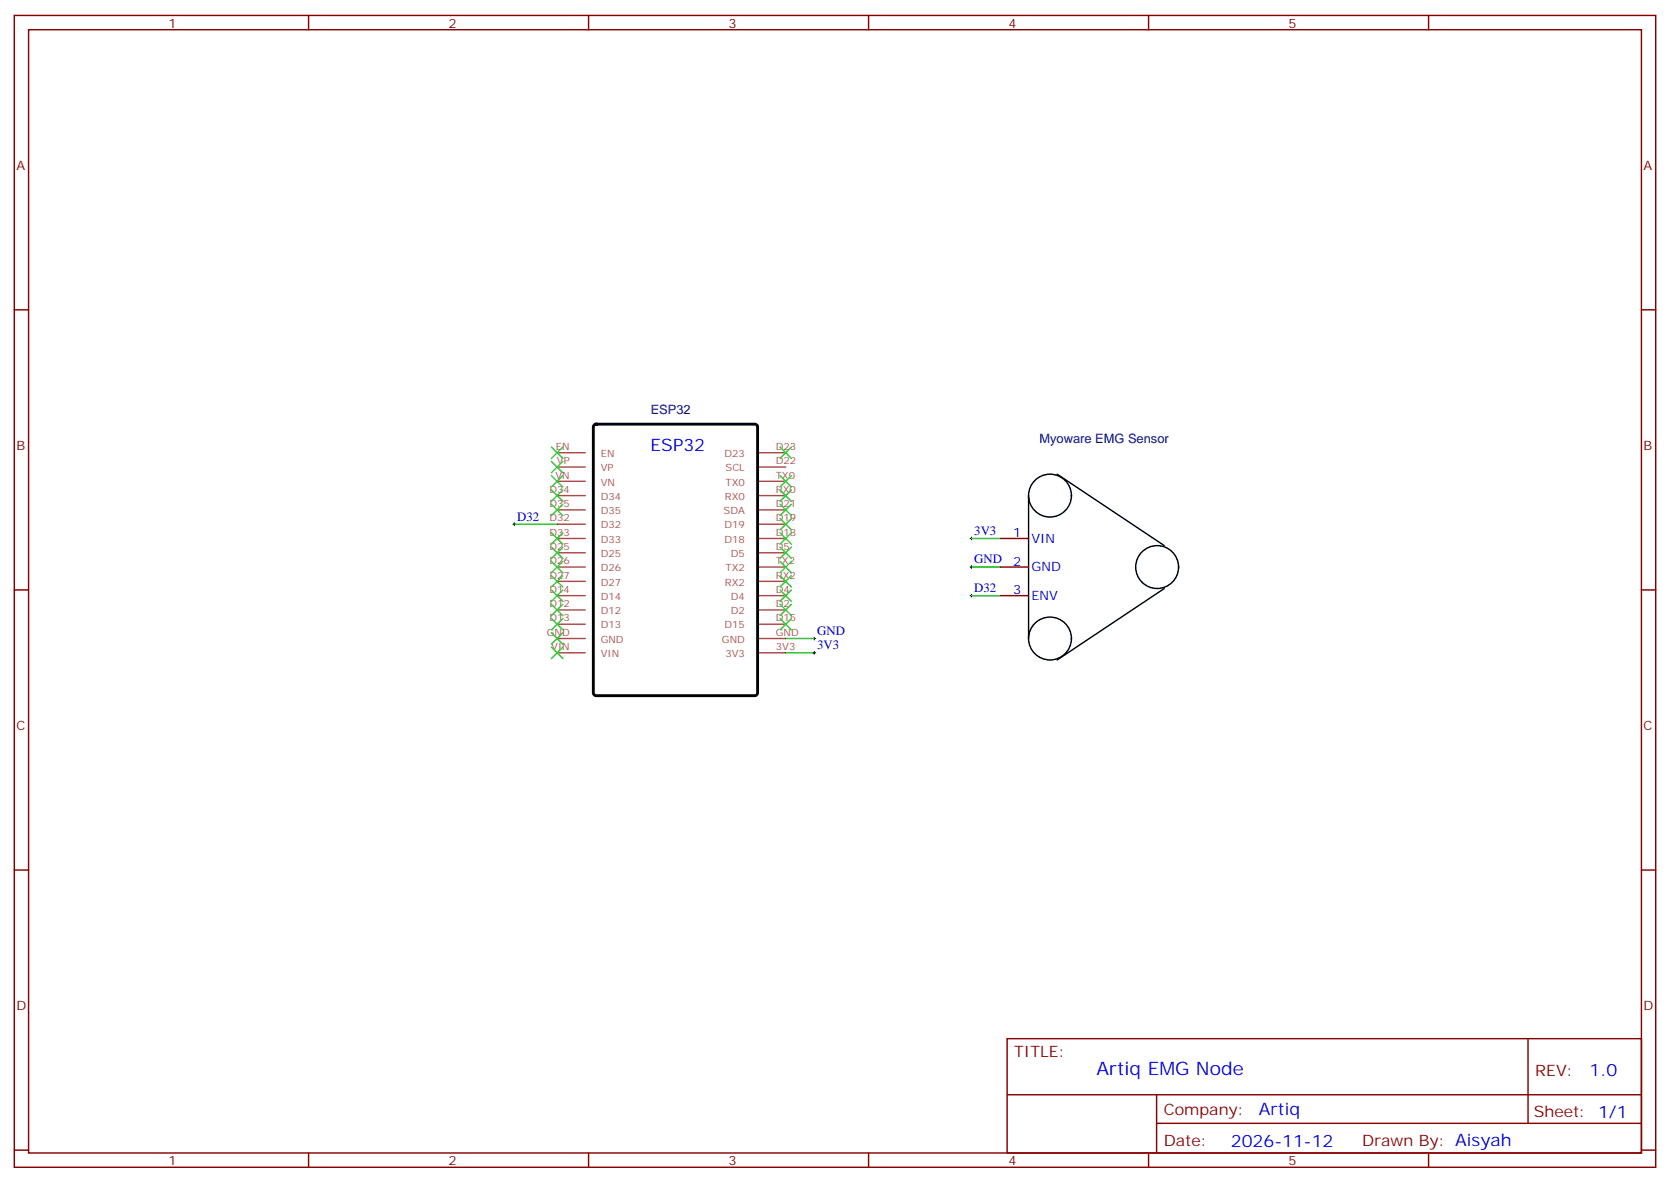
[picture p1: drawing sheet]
<svg xmlns="http://www.w3.org/2000/svg" width="412mm" height="292mm" viewBox="0 0 412 292" stroke-linecap="round" stroke-linejoin="round" font-family="sans-serif">
<g fill="none" stroke="#870000" stroke-width=".35">
<path d="M3.5 3.8h405.4v284.3h-405.4zM7.1 7.3h398.2v277.3h-398.2zM76.2 3.8v3.5M145.3 3.8v3.5M214.5 3.8v3.5M283.6 3.8v3.5M352.8 3.8v3.5M3.5 76.5h3.6M405.3 76.5h3.6M246.9 132.9h7.1M246.9 140h7.1M3.5 145.6h3.6"/>
<path d="M246.9 147h7.1M405.3 145.6h3.6M3.5 214.8h3.6M405.3 214.8h3.6M248.7 256.4h156.6v28.2h-156.6zM377.3 256.4v20.9M248.7 270.2h156.5M285.6 277.3h119.6M285.6 270.2v14.2M3.5 283.9h3.6M76.2 284.6v3.5M145.3 284.6v3.5"/>
<path d="M214.5 284.6v3.5M283.6 284.6v3.5M352.8 284.6v3.5M405.3 283.9h3.6"/>
</g>
<g fill="none" stroke="#a64a4a" stroke-width=".35">
<path d="M137.6 118.8h6.9M137.6 115.3h6.9M137.6 111.8h6.9M187.1 118.8h6.9M187.1 115.3h6.9M187.1 111.8h6.9M137.6 140h6.9M137.6 136.5h6.9M137.6 132.9h6.9M137.6 129.4h6.9M137.6 125.9h6.9M137.6 122.3h6.9"/>
<path d="M187.1 140h6.9M187.1 136.5h6.9M187.1 132.9h6.9M187.1 129.4h6.9M187.1 125.9h6.9M187.1 122.3h6.9M137.6 157.6h6.9M137.6 154.1h6.9M137.6 150.6h6.9M137.6 147h6.9M137.6 143.5h6.9M187.1 157.6h6.9"/>
<path d="M187.1 154.1h6.9M187.1 150.6h6.9M187.1 147h6.9M187.1 143.5h6.9M137.6 161.1h6.9M187.1 161.1h6.9"/>
</g>
<path d="M146.8 104.9l.4-.2h39.2a.71 .71 0 0 1 .7 .7v65.6a.76 .76 0 0 1-.7 .7h-39.2a.76 .76 0 0 1-.7-.7v-65.6z" fill="none" stroke="#000" stroke-width=".71"/>
<g fill="none" stroke="#000" stroke-width=".35">
<path d="M261.1 117.1l26.4 17.6M254 122.3v35.3M287.5 145.3l-26.4 17.6"/>
<circle cx="259.3" cy="122.3" r="5.3"/>
<circle cx="285.7" cy="140" r="5.3"/>
<circle cx="259.3" cy="157.6" r="5.3"/>
</g>
<path d="M126.6 129.4h.8M127 129v.8M239.5 132.9h.7M239.5 140h.7M239.9 132.6v.7M239.9 139.6v.7M200.7 157.6h.7M201.1 157.3v.7M239.5 147h.7M239.9 146.7v.7M200.7 161.1h.7M201.1 160.8v.7" fill="none" stroke="#000" stroke-width=".25"/>
<path d="M127 129.4h10.6M239.9 132.9h7M239.9 140h7M194 157.6h7.1M239.9 147h7M194 161.1h7.1" fill="none" stroke="#008700" stroke-width=".35"/>
<g fill="none" stroke="#3c3" stroke-width=".35">
<path d="M136.2 110.3l2.8 2.9M136.2 113.9l2.8 2.8M136.2 117.4l2.8 2.8M139 110.3l-2.8 2.9M139 113.9l-2.8 2.8M139 117.4l-2.8 2.8M192.6 110.3l2.8 2.9M192.6 117.4l2.8 2.8M195.4 110.3l-2.8 2.9M195.4 117.4l-2.8 2.8M136.2 120.9l2.8 2.9M136.2 124.5l2.8 2.8"/>
<path d="M136.2 131.5l2.8 2.8M136.2 135l2.8 2.9M136.2 138.6l2.8 2.8M139 120.9l-2.8 2.9M139 124.5l-2.8 2.8M139 131.5l-2.8 2.8M139 135l-2.8 2.9M139 138.6l-2.8 2.8M192.6 120.9l2.8 2.9M192.6 124.5l2.8 2.8M192.6 128l2.8 2.8M192.6 131.5l2.8 2.8"/>
<path d="M192.6 135l2.8 2.9M192.6 138.6l2.8 2.8M195.4 120.9l-2.8 2.9M195.4 124.5l-2.8 2.8M195.4 128l-2.8 2.8M195.4 131.5l-2.8 2.8M195.4 135l-2.8 2.9M195.4 138.6l-2.8 2.8M136.2 142.1l2.8 2.8M136.2 145.6l2.8 2.8M136.2 149.2l2.8 2.8M136.2 156.2l2.8 2.8"/>
<path d="M136.2 159.7l2.8 2.9M136.2 152.7l2.8 2.8M139 142.1l-2.8 2.8M139 145.6l-2.8 2.8M139 149.2l-2.8 2.8M139 156.2l-2.8 2.8M139 159.7l-2.8 2.9M139 152.7l-2.8 2.8M192.6 142.1l2.8 2.8M192.6 145.6l2.8 2.8M192.6 149.2l2.8 2.8M192.6 152.7l2.8 2.8"/>
<path d="M195.4 142.1l-2.8 2.8M195.4 145.6l-2.8 2.8M195.4 149.2l-2.8 2.8M195.4 152.7l-2.8 2.8"/>
</g>
<text font-size="4.6" fill="#00f" x="270.8" y="265.4">Artiq EMG Node</text>
<g font-size="4.2" fill="#00f">
<text x="160.6" y="111.3">ESP32</text>
<text x="392.5" y="265.7">1.0</text>
<text x="310.9" y="275.2">Artiq</text>
<text x="304" y="283">2026-11-12</text>
</g>
<g font-size="3.9" fill="#800">
<text x="250.5" y="261">TITLE:</text>
<text x="379.1" y="265.7">REV:</text>
<text x="287.4" y="275.2">Company:</text>
<text x="378.7" y="275.8">Sheet: 1/1</text>
<text x="287.4" y="282.9">Date:</text>
<text x="336.4" y="282.9">Drawn By: Aisyah</text>
</g>
<g font-size="3.2" fill="#800">
<text x="41.6" y="6.8">1</text>
<text x="110.8" y="6.8">2</text>
<text x="179.9" y="6.8">3</text>
<text x="249.1" y="6.8">4</text>
<text x="318.2" y="6.8">5</text>
<text x="4.1" y="41.9">A</text>
<text x="405.9" y="41.9">A</text>
<text x="4.1" y="111.1">B</text>
<text x="405.9" y="111.1">B</text>
<text x="4.1" y="180.2">C</text>
<text x="405.9" y="180.2">C</text>
<text x="4.1" y="249.3">D</text>
<text x="405.9" y="249.3">D</text>
<text x="41.6" y="287.6">1</text>
<text x="110.8" y="287.6">2</text>
<text x="179.9" y="287.6">3</text>
<text x="249.1" y="287.6">4</text>
<text x="318.2" y="287.6">5</text>
</g>
<g font-size="3.2" fill="#000080">
<text x="160.7" y="102.3">ESP32</text>
<text x="256.7" y="109.3">Myoware EMG Sensor</text>
</g>
<g font-size="3.2" fill="#00f">
<text x="127.7" y="128.5">D32</text>
<text x="240.6" y="132">3V3</text>
<text x="250.2" y="132.6">1</text>
<text x="254.7" y="134">VIN</text>
<text x="240.6" y="139.1">GND</text>
<text x="250.2" y="139.6">2</text>
<text x="254.7" y="141">GND</text>
<text x="240.6" y="146.2">D32</text>
<text x="250.2" y="146.7">3</text>
<text x="254.7" y="148.1">ENV</text>
<text x="201.8" y="160.3">3V3</text>
<text x="201.8" y="156.7">GND</text>
</g>
<g font-size="2.5" fill="#a54b4b">
<text x="137.3" y="111.1">EN</text>
<text x="148.3" y="112.8">EN</text>
<text x="178.9" y="112.8">D23</text>
<text x="191.6" y="111.1">D23</text>
<text x="137.2" y="118.1">VN</text>
<text x="137.5" y="114.6">VP</text>
<text x="148.3" y="119.9">VN</text>
<text x="148.3" y="116.3">VP</text>
<text x="179.2" y="116.3">SCL</text>
<text x="179.2" y="119.9">TX0</text>
<text x="191.6" y="118.1">TX0</text>
<text x="191.6" y="114.6">D22</text>
<text x="135.7" y="125.2">D35</text>
<text x="135.7" y="121.6">D34</text>
<text x="148.3" y="123.4">D34</text>
<text x="179" y="123.4">RX0</text>
<text x="191.6" y="125.2">D21</text>
<text x="191.6" y="121.6">RX0</text>
<text x="135.7" y="128.7">D32</text>
<text x="148.3" y="130.4">D32</text>
<text x="148.3" y="126.9">D35</text>
<text x="178.7" y="126.9">SDA</text>
<text x="178.9" y="130.4">D19</text>
<text x="191.6" y="128.7">D19</text>
<text x="135.7" y="135.8">D25</text>
<text x="135.7" y="132.2">D33</text>
<text x="148.3" y="137.5">D25</text>
<text x="148.3" y="134">D33</text>
<text x="178.9" y="134">D18</text>
<text x="180.5" y="137.5">D5</text>
<text x="191.6" y="135.8">D5</text>
<text x="191.6" y="132.2">D18</text>
<text x="135.7" y="142.8">D27</text>
<text x="135.7" y="139.3">D26</text>
<text x="148.3" y="141">D26</text>
<text x="179.2" y="141">TX2</text>
<text x="191.6" y="142.8">RX2</text>
<text x="191.6" y="139.3">TX2</text>
<text x="135.7" y="149.9">D12</text>
<text x="135.7" y="146.3">D14</text>
<text x="148.3" y="148.1">D14</text>
<text x="148.3" y="144.6">D27</text>
<text x="179" y="144.6">RX2</text>
<text x="180.5" y="148.1">D4</text>
<text x="191.6" y="149.9">D2</text>
<text x="191.6" y="146.3">D4</text>
<text x="135.7" y="153.4">D13</text>
<text x="148.3" y="155.1">D13</text>
<text x="148.3" y="151.6">D12</text>
<text x="178.9" y="155.1">D15</text>
<text x="180.5" y="151.6">D2</text>
<text x="191.6" y="153.4">D15</text>
<text x="135" y="156.9">GND</text>
<text x="136.1" y="160.5">VIN</text>
<text x="148.3" y="158.7">GND</text>
<text x="178.3" y="158.7">GND</text>
<text x="191.6" y="160.5">3V3</text>
<text x="191.6" y="156.9">GND</text>
<text x="148.3" y="162.2">VIN</text>
<text x="179.1" y="162.2">3V3</text>
</g>
</svg>
